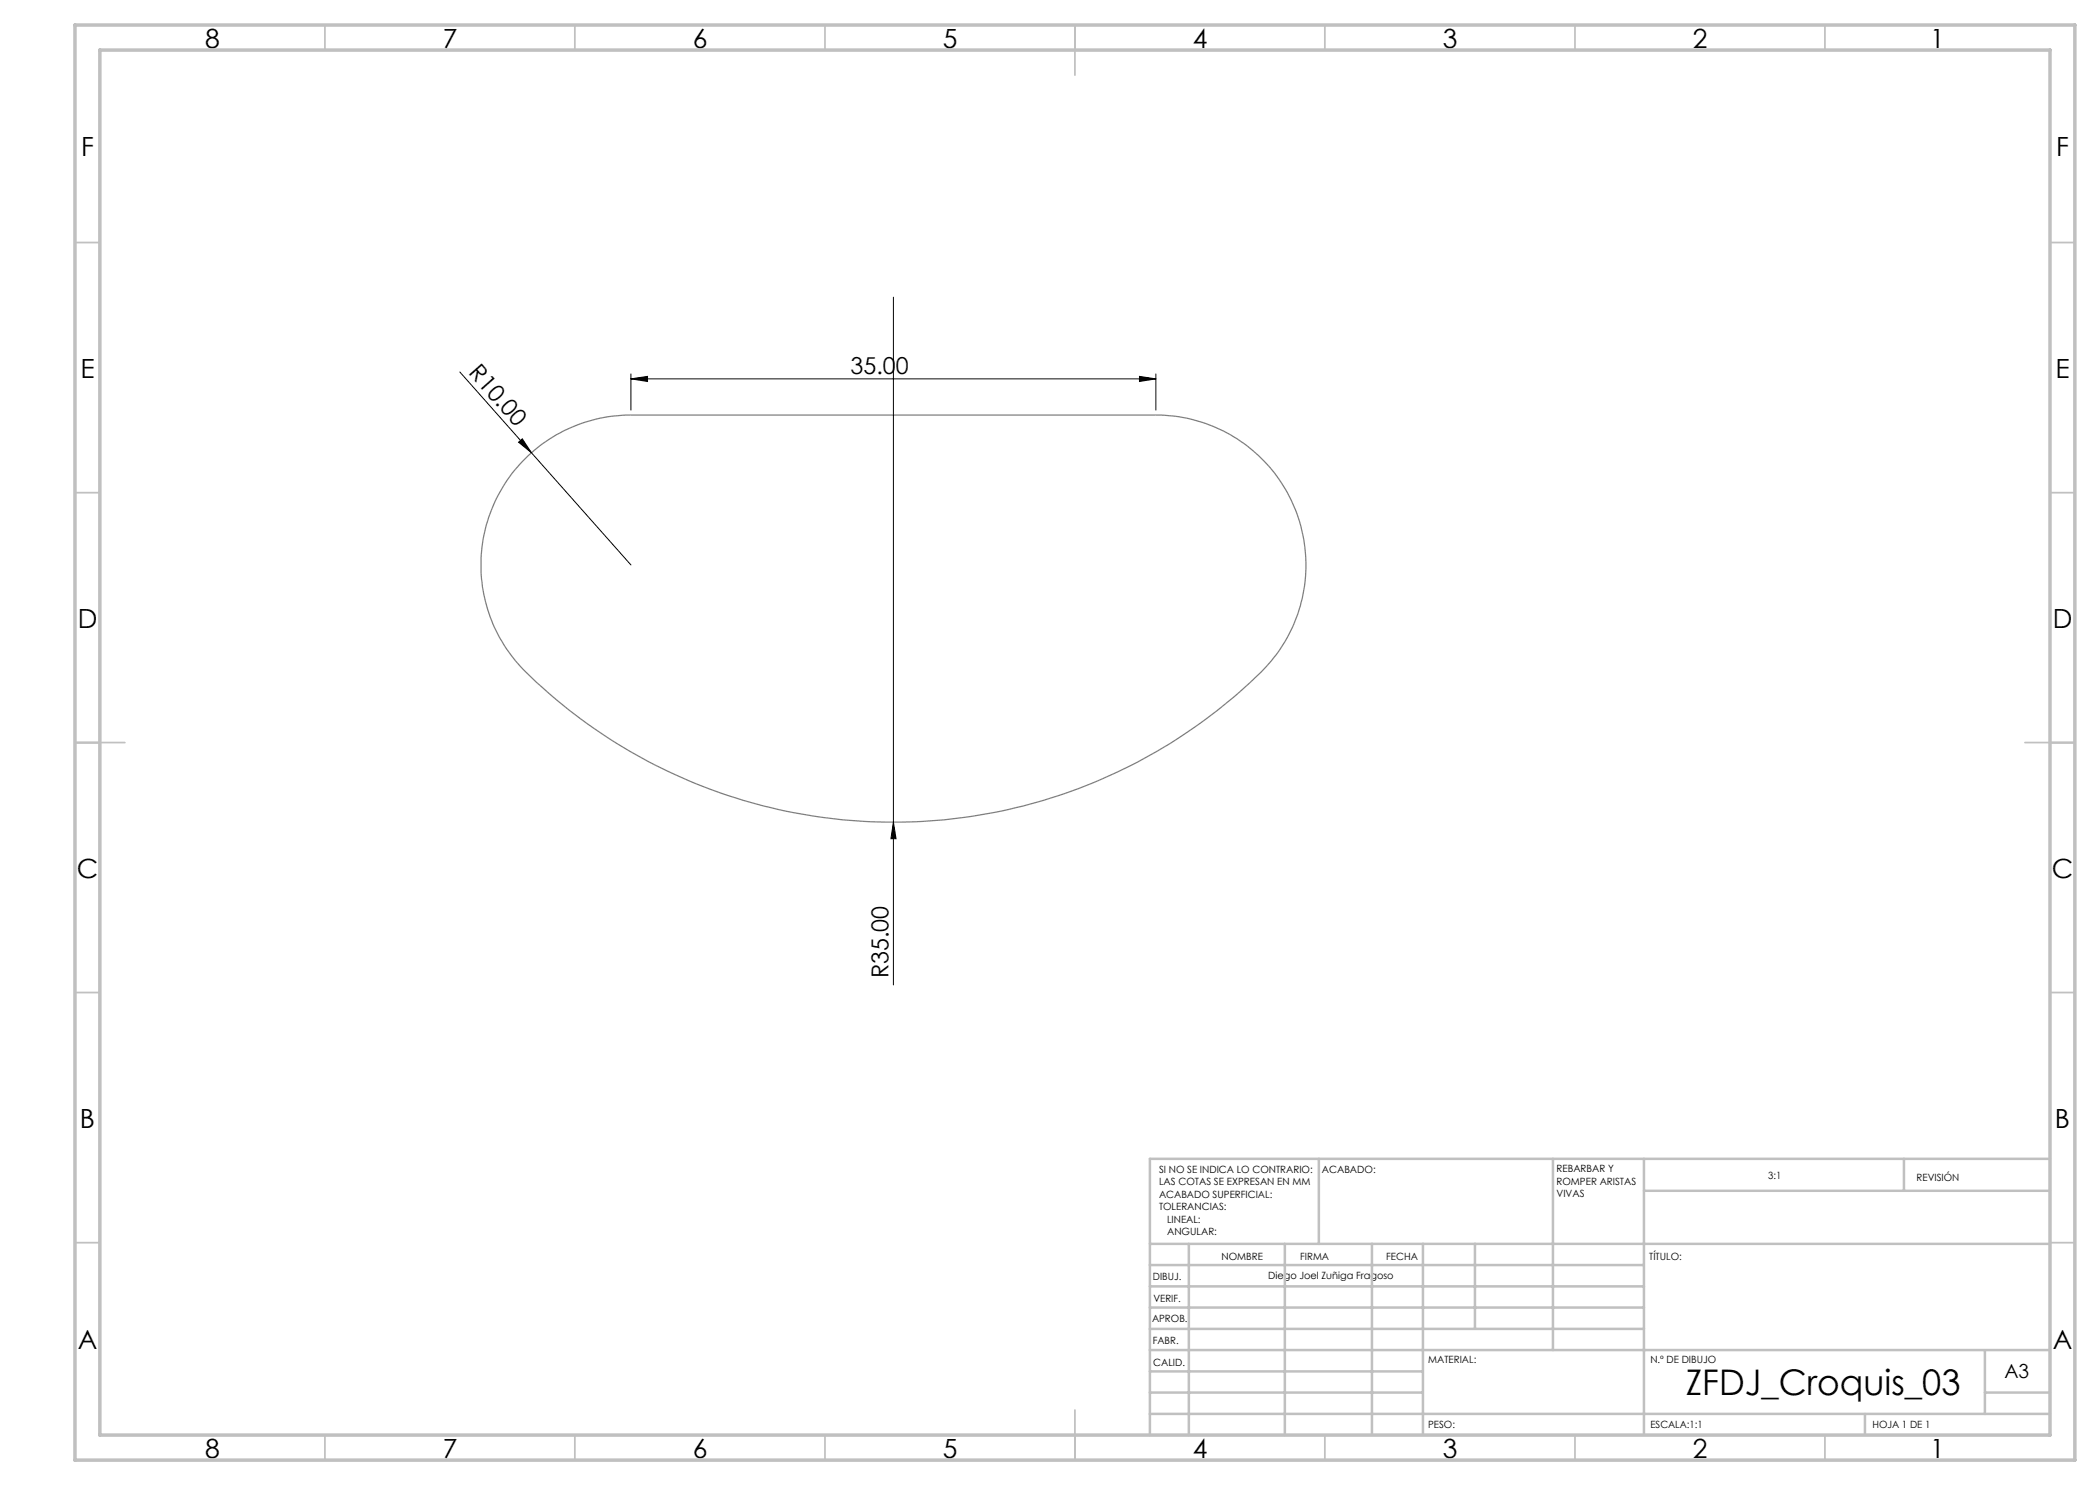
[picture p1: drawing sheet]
<svg xmlns="http://www.w3.org/2000/svg" width="420mm" height="297mm" viewBox="0 0 420 297" stroke-linecap="round" stroke-linejoin="round" font-family="sans-serif">
<path d="M178.7 59.4v137.6M92 74.4l14.3 16.2M126.2 75.8l3.3-.5v1zM126.2 74.8v7.2M126.2 75.8h105M227.9 75.3l3.3 .5-3.3 .5zM231.2 74.8v7.2M103.7 88.4l.8-.6 1.8 2.8zM106.3 90.6l19.9 22.4M178.7 164.4l.5 3.3h-1z" fill="none" stroke="#000" stroke-width=".2"/>
<path d="M104.5 92.2a30.1 30.1 0 0 1 21.7-9.2h105a30 30 0 0 1 28 19.3 30 30 0 0 1-8.1 33.1 104.9 104.9 0 0 1-147.5-2.7 30 30 0 0 1 .9-40.5z" fill="none" stroke="#808080" stroke-width=".25"/>
<g fill="none" stroke="#c0c0c0" stroke-width=".35">
<path d="M65 5v5M115 5v5M165 5v5M215 5v10M265 5v5M315 5v5M365 5v5M15 48.5h5M410 48.5h5M15 98.5h5M410 98.5h5M15 148.5h10"/>
<path d="M405 148.5h10M15 198.5h5M410 198.5h5M15 248.5h5M410 248.5h5M65 287v5M115 287v5M165 287v5M215 282v10M265 287v5M315 287v5M365 287v5"/>
</g>
<g fill="none" stroke="#c0c0c0" stroke-width=".5">
<path d="M263.8 231.8v17M310.6 231.8v38.2M328.8 231.8v55.2M328.8 238.2h81.2M380.8 231.8v6.4M410 231.8h-180v55.2M230 248.8h180M230 257.3h98.8M230 253h98.8M237.8 248.8v38.2M257 248.8v38.2M274.4 248.8v38.2"/>
<path d="M284.6 248.8v38.2M295 248.8v17M230 265.8h98.8M230 261.5h98.8M230 278.5h54.6M230 274.3h54.6M230 270h180M397 278.5h13M397 270v12.8M230 282.8h180M373 282.8v4.2"/>
</g>
<path d="M15 5h400v287h-400zM20 10h390v277h-390z" fill="none" stroke="#c0c0c0" stroke-width=".7"/>
<g fill="#000">
<path d="M103.7 88.4l.8-.6 1.8 2.8zM178.7 164.4l.5 3.3h-1z"/>
<path d="M126.2 75.8l3.3-.5v1zM227.9 75.3l3.3 .5-3.3 .5z"/>
</g>
<text font-size="7.1" x="337.1" y="279">ZFDJ_Croquis_03</text>
<g font-size="5.3">
<text x="41" y="9.5">8</text>
<text x="88.5" y="9.5">7</text>
<text x="138.5" y="9.5">6</text>
<text x="188.5" y="9.5">5</text>
<text x="238.5" y="9.5">4</text>
<text x="288.5" y="9.5">3</text>
<text x="338.5" y="9.5">2</text>
<text x="386" y="9.5">1</text>
<text x="16.2" y="31.3">F</text>
<text x="411.2" y="31.3">F</text>
<text x="16.1" y="75.5">E</text>
<text x="411.1" y="75.5">E</text>
<text x="15.5" y="125.5">D</text>
<text x="410.5" y="125.5">D</text>
<text x="15.4" y="175.5">C</text>
<text x="410.4" y="175.5">C</text>
<text x="16" y="225.5">B</text>
<text x="411" y="225.5">B</text>
<text x="15.5" y="269.8">A</text>
<text x="410.5" y="269.8">A</text>
<text x="41" y="291.5">8</text>
<text x="88.5" y="291.5">7</text>
<text x="138.5" y="291.5">6</text>
<text x="188.5" y="291.5">5</text>
<text x="238.5" y="291.5">4</text>
<text x="288.5" y="291.5">3</text>
<text x="338.5" y="291.5">2</text>
<text x="386" y="291.5">1</text>
</g>
<g font-size="4.7">
<text x="93.6" y="74.7" transform="rotate(48 93.6 74.7)">R10.00</text>
<text x="170.1" y="74.8">35.00</text>
<text x="177.7" y="195.7" transform="rotate(-90 177.7 195.7)">R35.00</text>
</g>
<text font-size="3.9" x="400.9" y="275.5">A3</text>
<g font-size="2">
<text x="231.8" y="234.6">SI NO SE INDICA LO CONTRARIO:</text>
<text x="231.8" y="237.1">LAS COTAS SE EXPRESAN EN MM</text>
<text x="231.8" y="239.6">ACABADO SUPERFICIAL:</text>
<text x="264.4" y="234.6">ACABADO:</text>
<text x="311.3" y="234.5">REBARBAR Y</text>
<text x="311.3" y="237">ROMPER ARISTAS</text>
<text x="311.3" y="239.5">VIVAS</text>
<text x="353.7" y="235.8">3:1</text>
<text x="383.3" y="236.2">REVISIÓN</text>
<text x="231.8" y="242.1">TOLERANCIAS:</text>
<text x="233.4" y="244.6">LINEAL:</text>
<text x="233.4" y="247.1">ANGULAR:</text>
<text x="244.3" y="252">NOMBRE</text>
<text x="260" y="251.9">FIRMA</text>
<text x="277.2" y="251.9">FECHA</text>
<text x="329.9" y="251.9">TÍTULO:</text>
<text x="230.6" y="256.1">DIBUJ.</text>
<text x="253.7" y="255.9">Diego Joel Zuñiga Fragoso</text>
<text x="230.7" y="260.3">VERIF.</text>
<text x="230.4" y="264.4">APROB.</text>
<text x="230.5" y="268.8">FABR.</text>
<text x="230.7" y="273.1">CALID.</text>
<text x="285.6" y="272.5">MATERIAL:</text>
<text x="330.1" y="272.5">N.º DE DIBUJO</text>
<text x="285.6" y="285.5">PESO:</text>
<text x="330.1" y="285.6">ESCALA:1:1</text>
<text x="374.5" y="285.6">HOJA 1 DE 1</text>
</g>
</svg>
